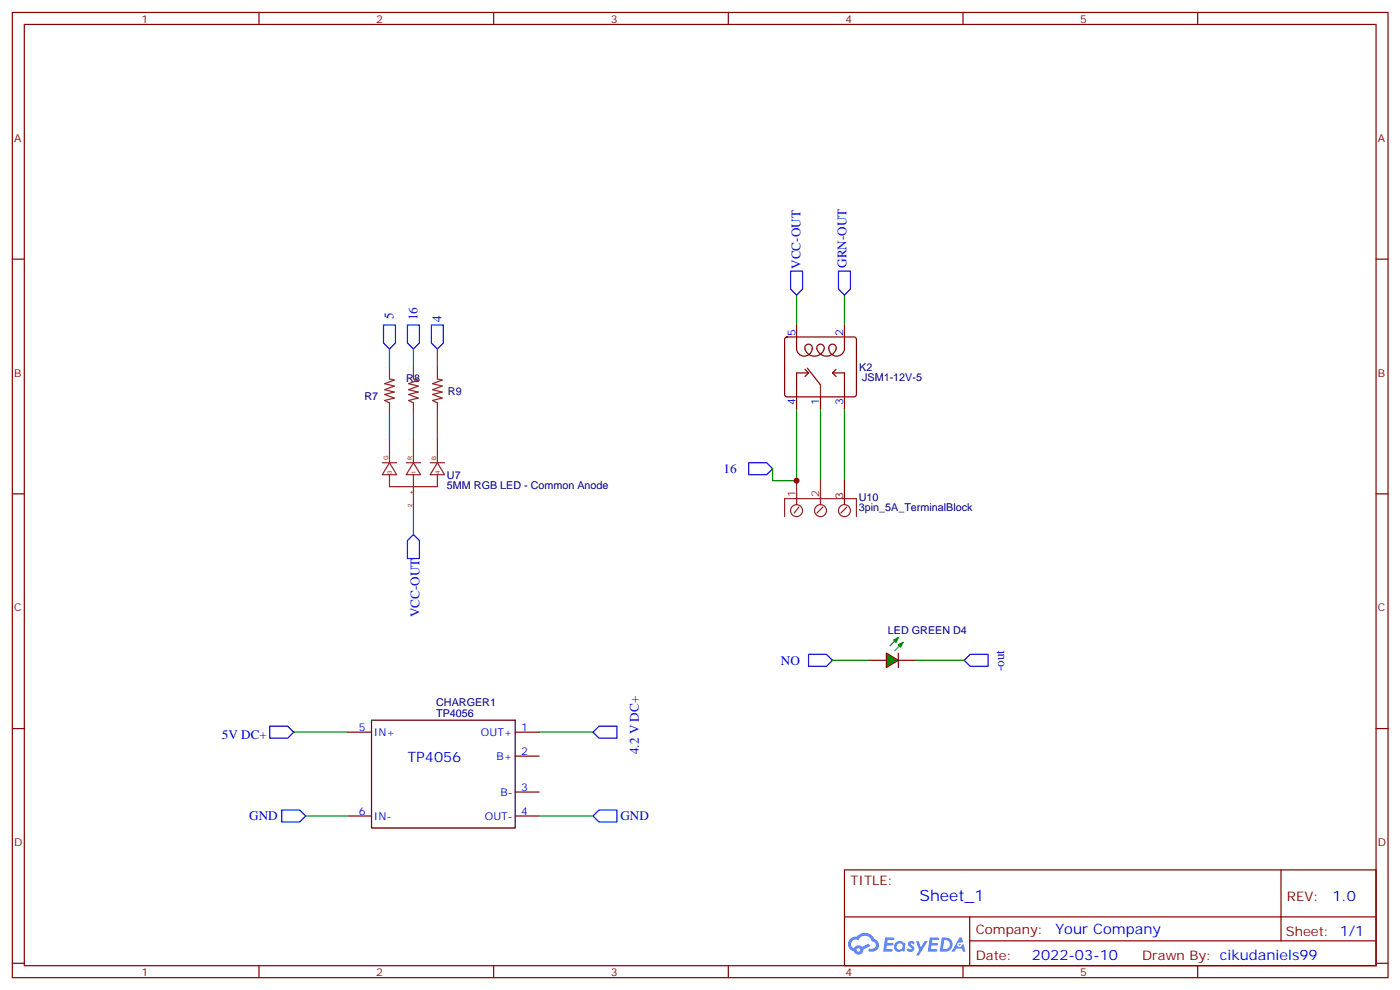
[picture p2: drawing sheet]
<svg xmlns="http://www.w3.org/2000/svg" width="413mm" height="292mm" viewBox="0 0 413 292" stroke-linecap="round" stroke-linejoin="round" font-family="sans-serif">
<g fill="none" stroke="#870000" stroke-width=".35">
<path d="M3.6 3.7h405.4v284.3h-405.4zM7.2 7.2h398.2v277.3h-398.2zM76.3 3.7v3.5M145.5 3.7v3.5M214.6 3.7v3.5M283.7 3.7v3.5M352.9 3.7v3.5M3.6 76.3h3.6M405.4 76.3h3.6M3.6 145.5h3.6M405.4 145.5h3.6M3.6 214.6h3.6"/>
<path d="M405.4 214.6h3.6M248.8 256.3h156.6v28.2h-156.6zM377.4 256.3v20.9M248.8 270.1h156.5M285.7 277.2h119.6M285.7 270.1v14.1M3.6 283.8h3.6M76.3 284.5v3.5M145.5 284.5v3.5M214.6 284.5v3.5M283.7 284.5v3.5M352.9 284.5v3.5"/>
<path d="M405.4 283.8h3.6"/>
</g>
<g fill="#5487ff">
<path d="M267.8 277.4a1.22 1.22 0 0 1 1.7 .3l-.4 .6a.47 .47 0 0 0-.3-.4 .47 .47 0 0 0-.5 .2l.2 .2a1.14 1.14 0 0 1 .7 1.7 1.14 1.14 0 0 1-1.9 0l-.2-.2 .5-.5 .7 .4a.29 .29 0 0 0 .4-.2 .29 .29 0 0 0-.3-.4 1.04 1.04 0 0 1-.6-1.7z"/>
<path d="M260.8 276.2h2.4l.3 .2-.1 .5h-1.9l-.1 .9h1.5l.4 .3-.4 .4h-1.6l-.2 1.1 1.8 .1 .1 .3-.1 .3h-2.7z"/>
<path d="M274 276.2h2.3l.3 .2-.1 .5h-1.8l-.1 .9h1.5l.3 .3-.4 .4h-1.6l-.1 1.1 1.7 .1 .2 .3-.2 .3h-2.6z"/>
<path d="M282.7 276.2h.7l.3 1.2-.6 .4a.69 .69 0 0 0-1 .2 .69 .69 0 0 0 .5 1 .69 .69 0 0 0 .8-.6l.5-.3 .6 2.2h-.8l-.2-.9h-1.8l-.5 .9h-.8z"/>
<path d="M269.9 277.3h.8l.6 1.8 1.1-1.8h.9l-2.6 4.2h-.8l.9-1.6z"/>
<path d="M277.5 276.2l-.6 4.1h1.3a2.11 2.11 0 0 0 2.5-2.1 2.11 2.11 0 0 0-2.5-2zM278.2 276.9a1.39 1.39 0 0 1 1.7 1.4 1.39 1.39 0 0 1-1.8 1.3h-.3z"/>
<path d="M263.8 277.8a1.54 1.54 0 0 0-.1 2.2 1.54 1.54 0 0 0 2.2 .1l.6 .2 .3-2.3-.2-.2h-.4a1.49 1.49 0 0 0-2.4 0zM264.1 278.8a.94 .94 0 0 1 1.8 0 .94 .94 0 0 1-1.8 0z"/>
<path d="M250.5 276.6a2.18 2.18 0 0 0 1.1 3.7 1.44 1.44 0 0 0 1.6 .9 1.44 1.44 0 0 0 1.2-1.5l2-1-.5-.7-1.9 .9a1.47 1.47 0 0 0-2.4 .5 1.39 1.39 0 0 1-.7-2 1.39 1.39 0 0 1 2-.4 2.12 2.12 0 0 1 2.2-1.3 2.12 2.12 0 0 1 1.9 1.7 1.14 1.14 0 0 1 1.1 1.4 1.14 1.14 0 0 1-1.7 .7 .43 .43 0 0 0-.5 .4 .43 .43 0 0 0 .4 .4 1.98 1.98 0 0 0 2.5-1.2 1.98 1.98 0 0 0-1.2-2.5 3.1 3.1 0 0 0-5.3-.7l-.9 .1zM252.4 279.9a.55 .55 0 0 1 1.1 0 .55 .55 0 0 1-1.1 0z"/>
<circle cx="282.7" cy="278.3" r=".26"/>
</g>
<g fill="none" stroke="#8c2424" stroke-width=".35">
<path d="M114.8 108.1v3.5l1.4 .4-2.9 1 2.9 .7-2.9 1.1 2.9 .7-2.9 .7 2.9 1.1-2.9 .7 1.5 .7v3.5M121.8 108.1v3.5l1.4 .4-2.8 1 2.8 .7-2.8 1.1 2.8 .7-2.8 .7 2.8 1.1-2.8 .7 1.4 .7v3.5M128.9 108.1v3.5l1.4 .4-2.8 1 2.8 .7-2.8 1.1 2.8 .7-2.8 .7 2.8 1.1-2.8 .7 1.4 .7v3.5M241.8 113.4v3.5M112.6 136.3h4.3M114.8 139.8v3.6h14.1v-3.6M114.8 129.3v7M114.8 136.3l2.1 3.5h-4.3zM119.7 136.3h4.2M121.8 129.3v7M121.8 139.8v10.6M121.8 136.3l2.1 3.5h-4.2z"/>
<path d="M126.8 136.3h4.2M128.9 129.3v7M128.9 136.3l2.1 3.5h-4.2zM231.2 152.2v-5.3h21.1v5.3M234.7 141.6v7.1M235.4 149.4l-1.4 1.7M241.8 141.6v7.1M242.5 149.4l-1.8 1.7M249.5 149.4l-1.7 1.7"/>
<circle cx="234.7" cy="150.4" r="1.76"/>
<circle cx="241.8" cy="150.4" r="1.76"/>
<circle cx="248.8" cy="150.4" r="1.76"/>
</g>
<path d="M232.9 79.9h3.6v5.3l-1.8 1.7-1.8-1.7zM247.1 79.9h3.5v5.3l-1.8 1.7-1.7-1.7zM113 95.7h3.5v5.3l-1.7 1.8-1.8-1.8zM120.1 95.7h3.5v5.3l-1.8 1.8-1.7-1.8zM127.1 95.7h3.5v5.3l-1.7 1.8-1.8-1.8zM220.6 136.3h5.3l1.7 1.8-1.7 1.7h-5.3zM121.8 157.5l1.8 1.7v5.3h-3.5v-5.3zM79.5 213.9h5.3l1.7 1.8-1.7 1.8h-5.3zM174.7 215.7l1.8-1.8h5.3v3.6h-5.3zM83 238.6h5.3l1.8 1.8-1.8 1.7h-5.3zM174.7 240.4l1.8-1.8h5.3v3.5h-5.3z" fill="none" stroke="#00f" stroke-width=".35"/>
<g fill="none" stroke="#008700" stroke-width=".35">
<path d="M234.7 86.9v8.8M248.8 86.9v8.8M114.8 102.8v5.3M121.8 102.8v5.3M128.9 102.8v5.3M114.8 122.2v7.1M121.8 122.2v7.1M128.9 122.2v7.1M234.7 120.4v21.2h-7.1v-3.5M241.8 120.4v21.2M248.8 120.4v21.2M121.8 150.4v7.1"/>
<path d="M86.5 215.7h15.9M158.9 215.7h15.8M90.1 240.4h12.3M158.9 240.4h15.8"/>
</g>
<g fill="none" stroke="#870000" stroke-width=".35">
<path d="M231.4 99.5l.5-.2h19.7l.5 .2 .2 .5v16.2l-.2 .5-.5 .2h-19.7l-.5-.2-.2-.5v-16.2zM234.7 95.7v7.1a2.29 2.29 0 0 0 2.8 2.1 2.29 2.29 0 0 0 1.6-3 1.14 1.14 0 0 0-1.6-.3 1.14 1.14 0 0 0-.2 1.7 2.86 2.86 0 0 0 3.2 1.6 2.86 2.86 0 0 0 2.3-2.7 1.13 1.13 0 0 0-1.6-.7 1.13 1.13 0 0 0-.3 1.8 2.87 2.87 0 0 0 3.1 1.6 2.87 2.87 0 0 0 2.3-2.7 1.1 1.1 0 0 0-1.3-.8 1.1 1.1 0 0 0-.8 1.4 2.3 2.3 0 0 0 2.3 2.1 2.3 2.3 0 0 0 2.3-2.1v-7.1M237.2 108.8l1 1.1M237.9 108.4l3.9 5M238.2 109.9h-3.5v10.5M238.2 109.9l-1 1M241.8 116.9v3.5M245.3 109.9h3.5v10.5M245.3 109.9l1 1M246.3 108.8l-1 1.1M248.8 141.6v7.1M255.9 194.5h5.3"/>
<path d="M264.7 194.5h5.3M102.4 215.7h7.1M151.8 215.7h7.1M151.8 222.7h7.1M151.8 233.3h7.1M102.4 240.4h7.1M151.8 240.4h7.1"/>
</g>
<path d="M109.5 212.2h42.3v31.7h-42.3z" fill="none" stroke="#000" stroke-width=".35"/>
<path d="M261.2 192.4l3.5 2.1-3.5 2.1z" fill="#0c0" stroke="#870000" stroke-width=".35"/>
<path d="M264.7 187.8l-2.5 2.5M266.1 189.2l-2.5 2.5" fill="none" stroke="#0c0" stroke-width=".35"/>
<g fill="#0c0" stroke="#0c0" stroke-width=".35">
<path d="M264.7 189.9l1.4-.7-.7 1.4z"/>
<path d="M263.3 188.5l1.4-.7-.7 1.4z"/>
</g>
<path d="M264.7 192.4v4.2" fill="none" stroke="#870000" stroke-width=".35"/>
<path d="M238.2 192.8h5.3l1.8 1.7-1.8 1.8h-5.3zM285.9 192.8h5.2v3.5h-5.2l-1.8-1.8z" fill="none" stroke="#00f" stroke-width=".35"/>
<path d="M245.3 194.5h10.6M270 194.5h14.1" fill="none" stroke="#008700" stroke-width=".35"/>
<circle cx="234.7" cy="141.6" r=".88" fill="#c00"/>
<text font-size="4.6" fill="#00f" x="270.9" y="265.3">Sheet_1</text>
<g font-size="4.2" fill="#00f">
<text x="120.1" y="224.5">TP4056</text>
<text x="392.6" y="265.5">1.0</text>
<text x="311" y="275.1">Your Company</text>
<text x="304.1" y="282.9">2022-03-10</text>
</g>
<g font-size="3.9" fill="#00f">
<text x="235.9" y="79.2" transform="rotate(-90 235.9 79.2)">VCC-OUT</text>
<text x="249.4" y="78.9" transform="rotate(-90 249.4 78.9)">GRN-OUT</text>
<text x="115.9" y="94.1" transform="rotate(-90 115.9 94.1)">5</text>
<text x="123" y="94.3" transform="rotate(-90 123 94.3)">16</text>
<text x="130" y="94.9" transform="rotate(-90 130 94.9)">4</text>
<text x="213.2" y="139.3">16</text>
<text x="123.6" y="181.8" transform="rotate(-90 123.6 181.8)">VCC-OUT</text>
<text x="230.1" y="196">NO</text>
<text x="295.9" y="197.8" transform="rotate(-90 295.9 197.8)">-out</text>
<text x="65.4" y="217.6">5V DC+</text>
<text x="188.2" y="222.2" transform="rotate(-90 188.2 222.2)">4.2 V DC+</text>
<text x="73.4" y="241.6">GND</text>
<text x="182.8" y="241.6">GND</text>
</g>
<g font-size="3.9" fill="#800">
<text x="250.6" y="260.8">TITLE:</text>
<text x="379.2" y="265.5">REV:</text>
<text x="287.5" y="275">Company:</text>
<text x="378.9" y="275.7">Sheet: 1/1</text>
<text x="287.5" y="282.7">Date:</text>
<text x="336.5" y="282.8">Drawn By: cikudaniels99</text>
</g>
<g font-size="3.2" fill="#800">
<text x="41.7" y="6.7">1</text>
<text x="110.9" y="6.7">2</text>
<text x="180" y="6.7">3</text>
<text x="249.2" y="6.7">4</text>
<text x="318.3" y="6.7">5</text>
<text x="4.2" y="41.8">A</text>
<text x="406" y="41.8">A</text>
<text x="4.2" y="110.9">B</text>
<text x="406" y="110.9">B</text>
<text x="4.2" y="180.1">C</text>
<text x="406" y="180.1">C</text>
<text x="4.2" y="249.2">D</text>
<text x="406" y="249.2">D</text>
<text x="41.7" y="287.5">1</text>
<text x="110.9" y="287.5">2</text>
<text x="180" y="287.5">3</text>
<text x="249.2" y="287.5">4</text>
<text x="318.3" y="287.5">5</text>
</g>
<g font-size="3.2" fill="#00f">
<text x="234.4" y="98.9" transform="rotate(-90 234.4 98.9)">5</text>
<text x="248.5" y="98.9" transform="rotate(-90 248.5 98.9)">2</text>
<text x="234.4" y="119.3" transform="rotate(-90 234.4 119.3)">4</text>
<text x="241.4" y="119.3" transform="rotate(-90 241.4 119.3)">1</text>
<text x="248.5" y="119.3" transform="rotate(-90 248.5 119.3)">3</text>
<text x="105.7" y="215.3">5</text>
<text x="153.6" y="215.3">1</text>
<text x="110.2" y="216.7">IN+</text>
<text x="141.7" y="216.7">OUT+</text>
<text x="146.3" y="223.8">B+</text>
<text x="153.6" y="222.4">2</text>
<text x="153.6" y="233">3</text>
<text x="147.5" y="234.4">B-</text>
<text x="105.7" y="240">6</text>
<text x="110.2" y="241.4">IN-</text>
<text x="142.9" y="241.4">OUT-</text>
<text x="153.6" y="240">4</text>
</g>
<g font-size="3.2" fill="#000080">
<text x="119.7" y="112.7">R8</text>
<text x="253.2" y="109.3">K2</text>
<text x="254" y="112.2">JSM1-12V-5</text>
<text x="107.4" y="118">R7</text>
<text x="132" y="116.5">R9</text>
<text x="131.7" y="144">5MM RGB LED - Common Anode</text>
<text x="131.7" y="141">U7</text>
<text x="253" y="147.7">U10</text>
<text x="253" y="150.7">3pin_5A_TerminalBlock</text>
<text x="261.6" y="186.8">LED GREEN D4</text>
<text x="128.5" y="207.9">CHARGER1</text>
<text x="128.5" y="211.1">TP4056</text>
</g>
<g font-size="3.2" fill="#8d2323">
<text x="234.4" y="146.5" transform="rotate(-90 234.4 146.5)">1</text>
<text x="241.4" y="146.5" transform="rotate(-90 241.4 146.5)">2</text>
</g>
<text font-size="3.2" fill="#900" x="248.5" y="146.9" transform="rotate(-90 248.5 146.9)">3</text>
<g font-size="1.8" fill="#8d2323">
<text x="114.4" y="135.6" transform="rotate(-90 114.4 135.6)">G</text>
<text x="121.5" y="135.5" transform="rotate(-90 121.5 135.5)">R</text>
<text x="128.5" y="135.4" transform="rotate(-90 128.5 135.4)">B</text>
<text x="115.5" y="139.5" transform="rotate(-90 115.5 139.5)">3</text>
<text x="122.5" y="139.5" transform="rotate(-90 122.5 139.5)">1</text>
<text x="129.6" y="139.5" transform="rotate(-90 129.6 139.5)">4</text>
<text x="121.5" y="149.3" transform="rotate(-90 121.5 149.3)">2</text>
<text x="121.8" y="145.5" transform="rotate(-90 121.8 145.5)">+</text>
</g>
</svg>
